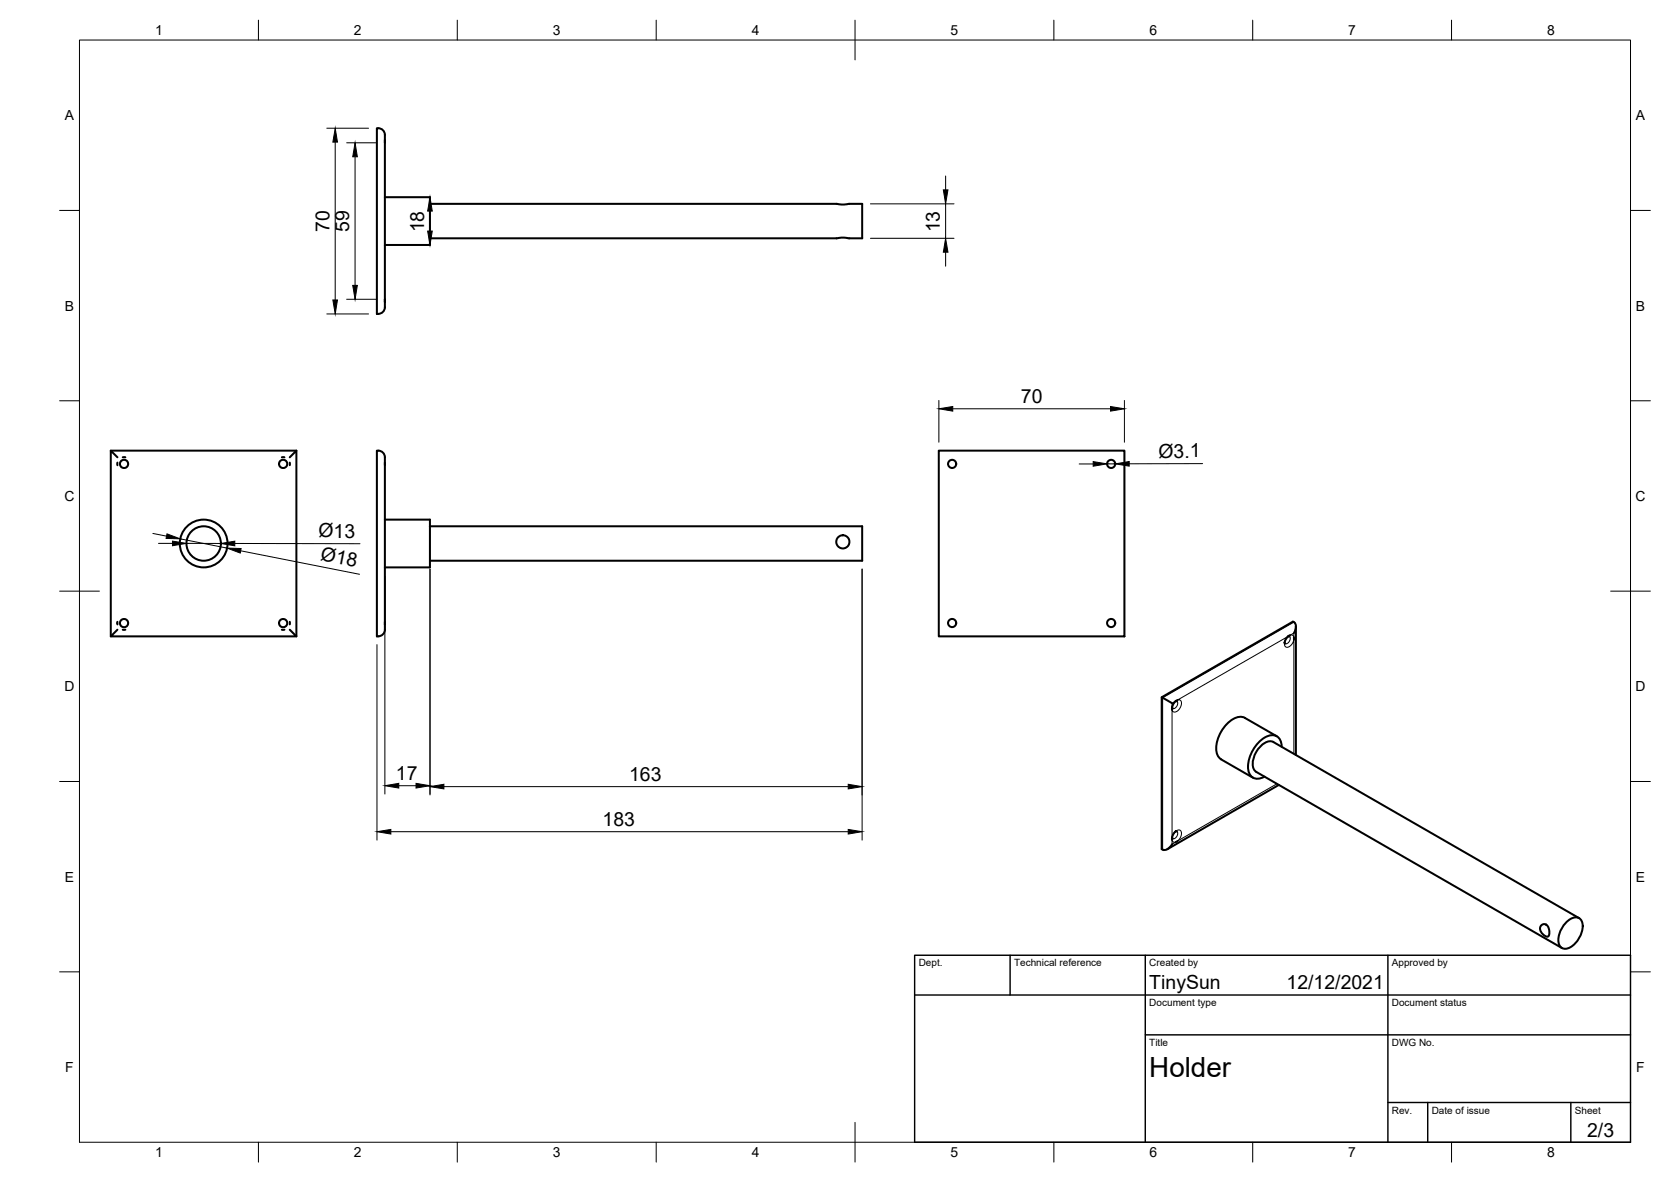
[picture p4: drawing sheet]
<svg xmlns="http://www.w3.org/2000/svg" width="420mm" height="297mm" viewBox="0 0 420 297" stroke-linecap="round" stroke-linejoin="round" font-family="sans-serif">
<!-- layer: Visible -->
<g fill="none" stroke="#000" stroke-width=".51">
<path d="M96.8 35.2v.7M96.8 49.6h11.3v12h-11.3M108.1 51.2h102.3l1.1 .2 5.3-.2v8.7h-3.4l-1.1-.2-1.9 .2h-102.3M96.8 75.2v.7zM96.8 75.2v-40a2.49 2.49 0 0 0-.8-2.8l-1.2-.2v46.7h.3a1.7 1.7 0 0 0 1.7-1.7v-1.3M27.9 113.2h46.6M29.5 116.3v.6M29.5 114.9l-1.6-1.7v46.7M30.9 114.9h.6M70.9 114.9h.6M72.9 116.3v.6M72.9 114.9l1.6-1.7v46.7"/>
<path d="M96.8 116.9v-.6a2.49 2.49 0 0 0-.8-2.8l-1.2-.3v46.7h.3a1.66 1.66 0 0 0 1.7-1.7v-1.3M96.8 116.3v40.6M236.1 113.2h46.6v46.7h-46.6zM96.8 130.6h11.3v12h-11.3M108.1 132.3h108.7v8.6h-108.7M29.5 158.2l-1.6 1.7h46.6l-1.6-1.7M29.5 156.3v.6M30.9 158.2h.6M70.9 158.2h.6M72.9 156.3v.6M96.8 156.3v.6M324 159.9l-.7 .7-.3 1"/>
<path d="M324.4 159.6l-.5 .3h.3M325.3 156.3l-.2-.1-33 19 2.6 1.5M325.4 156.3a2.08 2.08 0 0 1 0 2.8M325.8 157.4v32.3M292.1 175.2v38.2a1.62 1.62 0 0 0 2.3-.7l.3-.5M294.7 177.8l.2 .2M295.7 176.2l-.7 .8-.3 1.4M296.1 175.9l-.5 .3h.3M323 161.5l.2 .2M325.3 160.2v.5M307 190.8l8 4.6M313 180.4l8 4.6"/>
<path d="M313 180.4a3.7 3.7 0 0 0-4 1.1 8.9 8.9 0 0 0-3.1 7.7l.7 1.2 .4 .4M320.2 186.5l76.8 44.2M320.2 186.5a2.94 2.94 0 0 0-3.3 1.1 5.8 5.8 0 0 0-1.7 5.6l.7 .8 76.8 44.2M321.5 197.3l-28 16.1M322.3 187.7a2.57 2.57 0 0 0-1.3-2.7 2.57 2.57 0 0 0-3 .3 8.7 8.7 0 0 0-3.9 8.9 2.44 2.44 0 0 0 3.9 1M294.9 210.7l-.2-.2v.6M295.6 208.9h.3M295.7 208.9l-.7 .7-.3 1M296.1 211.3l-.5 .3M387.5 232.6l.8-.4 .5 .2 .4 .4 .4 1.2-.1 .9-.3 .5-.6-.1-1-.9-.4-1zM393.7 231.9a2.67 2.67 0 0 1 3.7-.9 5.1 5.1 0 0 1-1.3 6.1 2.67 2.67 0 0 1-3.7 .8 5.1 5.1 0 0 1 1.3-6z"/>
<circle cx="31.2" cy="116.6" r="1.03"/>
<circle cx="71.2" cy="116.6" r="1.03"/>
<circle cx="239.4" cy="116.6" r="1.03"/>
<circle cx="279.4" cy="116.6" r="1.03"/>
<circle cx="51.2" cy="136.6" r="6"/>
<circle cx="51.2" cy="136.6" r="4.3"/>
<circle cx="211.9" cy="136.2" r="1.66"/>
<circle cx="31.2" cy="156.6" r="1.03"/>
<circle cx="71.2" cy="156.6" r="1.03"/>
<circle cx="239.4" cy="156.6" r="1.03"/>
<circle cx="279.4" cy="156.6" r="1.03"/>
</g>
<!-- layer: Visible Narrow -->
<path d="M324.2 159.9l.2 .7-.2 .6-.6 .5h-.4M324.4 159.6l.9-.5v1.1a.65 .65 0 0 0-.9-.6zM325.3 156.3l-33 19.1v38.1M294.7 176.7l.9-.5-.6 .8-.3 .8zM294.7 177.8v.3M295.9 176.2l.2 .5-.1 .7-.4 .5-.7 .1M323 161.6v.2M325.3 189.4v-28.7l-.3 1-.5 .6-.7 .4-.5-.1-.3-.4v-.7l.4-1.1 .5-.5-27.8 16a.89 .89 0 0 1 1 .4 .89 .89 0 0 1-.2 1.1l-.6 1a.85 .85 0 0 1-.8 .6 .85 .85 0 0 1-.8-.6v32.1l.3-.8 .4-.6a.92 .92 0 0 1 1.4-.4 .92 .92 0 0 1 .2 1.4l-.4 .7-.5 .5 25-14.3M294.7 210.6v.2M294.7 211.1a.64 .64 0 0 0 .9 .5l-.9 .6zM295.9 208.9l.2 .5-.1 .7-.4 .5-.7 .1" fill="none" stroke="#000" stroke-width=".25"/>
<!-- layer: Border -->
<g fill="none" stroke="#000" stroke-width=".25">
<path d="M20 10.1h390v276.9h-390zM65 5.1v5M115 5.1v5M165 5.1v5M215 5.1v10M265 5.1v5M315 5.1v5M365 5.1v5M15 52.9h5M410 52.9h5M15 100.7h5M410 100.7h5"/>
<path d="M15 148.6h10M405 148.6h10M15 196.4h5M410 196.4h5M15 244.2h5M410 244.2h5M65 287v5M115 287v5M165 287v5M215 282.1v9.9M265 287v5M315 287v5"/>
<path d="M365 287v5"/>
</g>
<!-- layer: TitleBlock -->
<path d="M230 240.1h180v46.9h-180zM230 250h180M254 240.1v9.9M288 240.1v46.9M349 240.1v46.9M288 260.1h122M349 277.1h61M359 277.1v9.9M395 277.1v9.9" fill="none" stroke="#000" stroke-width=".36"/>
<!-- layer: Dimensions -->
<g fill="none" stroke="#000" stroke-width=".25">
<path d="M82.2 32.2h10.5M84.3 35.7v39.7M87.2 35.9h7.5M89.3 39.4v32.3M108.1 53.1v5M218.9 51.2h21M218.9 59.9h21M237.8 44.2v3.5M237.8 51.2v8.7M82.2 78.9h10.5M87.2 75.2h7.5M237.8 63.4v3.5"/>
<path d="M236.1 100.6v10.5M239.6 102.7h39.6M271.4 116.6h3.5M278.4 116.6h2M282.7 100.6v10.5M302.4 116.5l-18.5 .1M38.4 134.1l3.5 .6M39.9 136.6h3.5M45.3 135.4l11.8 2.3M46.9 136.6h8.6M59 136.6h31.5M60.5 138.4l29.9 5.9"/>
<path d="M96.8 144.7v54.8M108.1 143v56.8M216.8 143v68.1M94.8 162v49.1M100.3 197.4h4.3M111.6 197.7h101.7M98.3 209h115"/>
</g>
<g fill="#000" stroke="#000" stroke-width=".25">
<path d="M84.3 32.2l.6 3.5h-1.2zM89.3 35.9l.6 3.5h-1.2zM108.1 49.6l.6 3.5h-1.2zM107.5 58.1h1.2l-.6 3.5zM237.2 47.7h1.2l-.6 3.5zM83.7 75.4h1.2l-.6 3.5zM88.7 71.7h1.2l-.6 3.5zM237.8 59.9l.6 3.5h-1.2zM236.1 102.7l3.5-.5v1.1zM274.9 116l3.5 .6-3.5 .6zM279.2 102.2l3.5 .5-3.5 .6zM280.4 116.6l3.5-.6v1.1z"/>
<path d="M42 134.2l3.3 1.2-3.5-.1zM43.4 136l3.5 .6-3.5 .5zM55.5 136.6l3.5-.6v1.2zM57.1 137.7l3.5 .1-.2 1.2zM96.8 197.4l3.5-.5v1.1zM104.6 196.9l3.5 .5-3.5 .6zM108.1 197.7l3.5-.6v1.2zM213.3 197.1l3.5 .6-3.5 .6zM94.8 209l3.5-.6v1.2zM213.3 208.4l3.5 .6-3.5 .6z"/>
</g>
<text font-size="7" x="289" y="270.6">Holder</text>
<g font-size="4.9">
<text x="82.8" y="58.3" transform="rotate(-90 82.8 58.3)">70</text>
<text x="87.8" y="58.3" transform="rotate(-90 87.8 58.3)">59</text>
<text x="106.7" y="58.4" transform="rotate(-90 106.7 58.4)">18</text>
<text x="236.3" y="58.4" transform="rotate(-90 236.3 58.4)">13</text>
<text x="256.7" y="101.3">70</text>
<text x="291.3" y="115">Ø3.1</text>
<text x="80.1" y="135.1">Ø13</text>
<text x="80.5" y="140.8" transform="rotate(11 80.5 140.8)">Ø18</text>
<text x="99.6" y="196.1">17</text>
<text x="158.2" y="196.2">163</text>
<text x="151.5" y="207.5">183</text>
<text x="289" y="248.5">TinySun</text>
<text x="323.5" y="248.5">12/12/2021</text>
<text x="399.1" y="285.7">2/3</text>
</g>
<g font-size="3.5">
<text x="39" y="8.8">1</text>
<text x="89" y="8.8">2</text>
<text x="139" y="8.8">3</text>
<text x="189" y="8.8">4</text>
<text x="239" y="8.8">5</text>
<text x="289" y="8.8">6</text>
<text x="339" y="8.8">7</text>
<text x="389" y="8.8">8</text>
<text x="16.3" y="30.2">A</text>
<text x="411.3" y="30.2">A</text>
<text x="16.3" y="78">B</text>
<text x="411.3" y="78">B</text>
<text x="16.2" y="125.9">C</text>
<text x="411.2" y="125.9">C</text>
<text x="16.2" y="173.7">D</text>
<text x="411.2" y="173.7">D</text>
<text x="16.3" y="221.6">E</text>
<text x="411.3" y="221.6">E</text>
<text x="16.4" y="269.4">F</text>
<text x="411.4" y="269.4">F</text>
<text x="39" y="290.8">1</text>
<text x="89" y="290.8">2</text>
<text x="139" y="290.8">3</text>
<text x="189" y="290.8">4</text>
<text x="239" y="290.8">5</text>
<text x="289" y="290.8">6</text>
<text x="339" y="290.8">7</text>
<text x="389" y="290.8">8</text>
</g>
<g font-size="2.5">
<text x="231" y="242.9">Dept.</text>
<text x="255" y="242.9">Technical reference</text>
<text x="289" y="242.9">Created by</text>
<text x="350" y="242.9">Approved by</text>
<text x="289" y="252.8">Document type</text>
<text x="350" y="252.8">Document status</text>
<text x="289" y="262.9">Title</text>
<text x="350" y="262.9">DWG No.</text>
<text x="350" y="279.9">Rev.</text>
<text x="360" y="279.9">Date of issue</text>
<text x="396" y="279.9">Sheet</text>
</g>
</svg>
